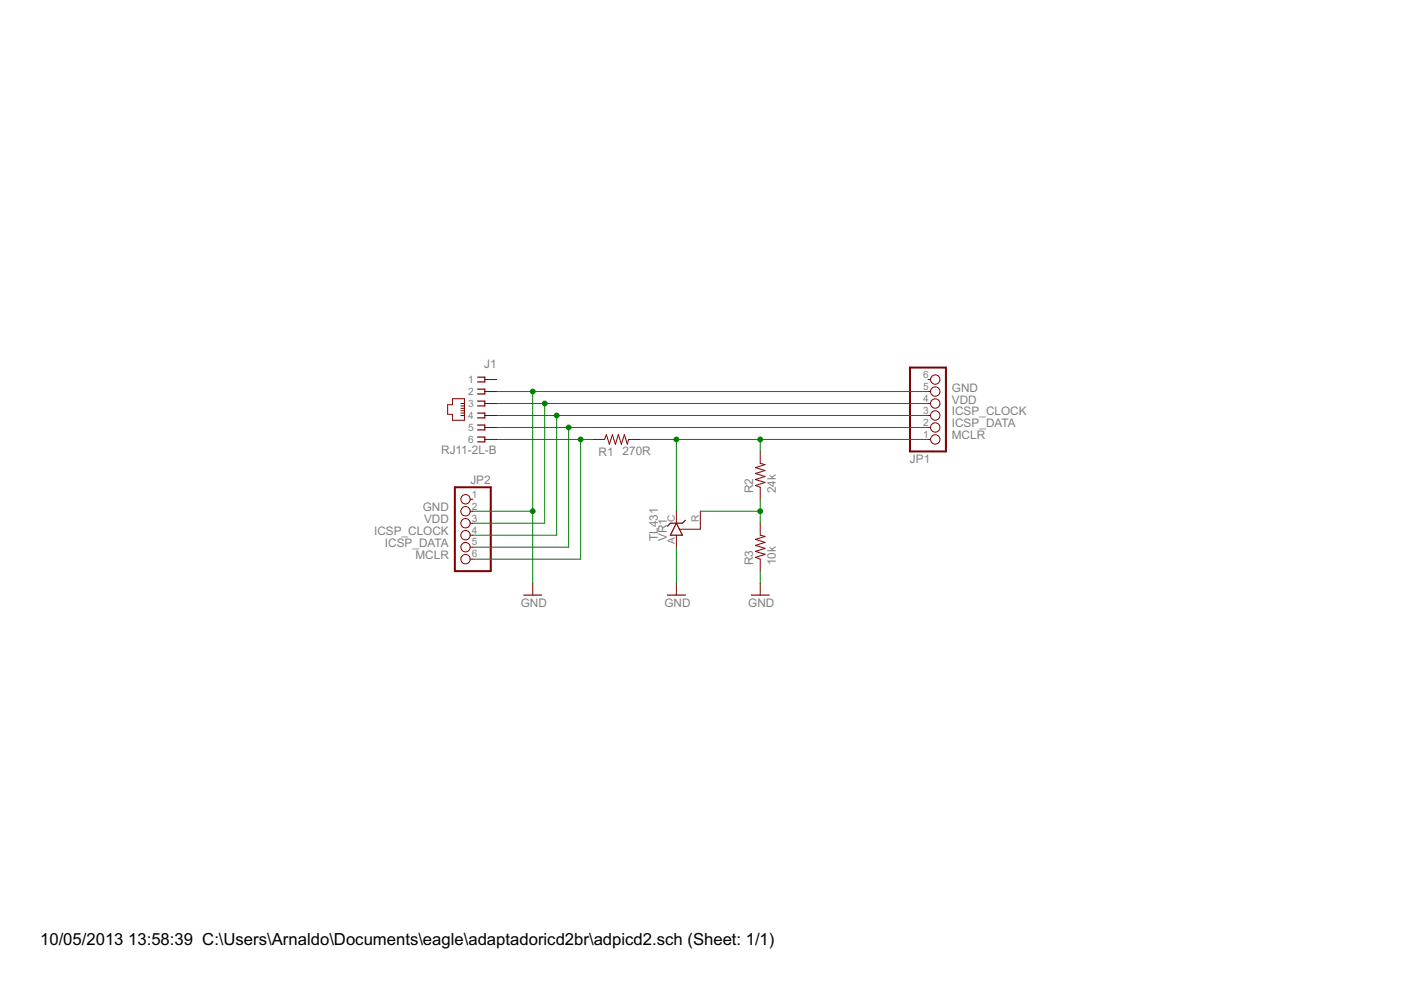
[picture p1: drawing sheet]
<svg xmlns="http://www.w3.org/2000/svg" width="297mm" height="210mm" viewBox="0 0 297 210" stroke-linecap="round" stroke-linejoin="round" font-family="sans-serif">
<path d="M101.3 80h1.5v1h-1.5M101.3 82.5h1.5v1h-1.5M101.3 85h1.5v1.1h-1.5M101.3 87.6h1.5v1h-1.5M101.3 90.1h1.5v1h-1.5M101.3 92.7h1.5v1h-1.5M143.4 110.9l1.3 2.6h-2.6zM145.3 110.3l-.6 .6h-2.6l-.6 .7M111 126.2h3.9M141.5 126.2h3.8M159.3 126.2h3.8" fill="none" stroke="#800000" stroke-width=".25"/>
<g fill="none" stroke="#800000" stroke-width=".21">
<path d="M95.9 84.5h2.6v4.6h-2.6v-1.3h-1v-2h1zM97.7 88.1h.8M97.7 85.6h.8M97.7 86.1h.8M97.7 86.6h.8M97.7 87.1h.8M97.7 87.6h.8M102.8 93.2h2.5M102.8 90.6h2.5M102.8 88.1h2.5M102.8 85.6h2.5M102.8 83h2.5"/>
<path d="M102.8 80.5h2.5M125.6 93.2h2.6l.4-1 .6 2 .6-2 .7 2 .6-2 .6 2 .7-2 .6 2 .3-1h2.5M161.2 95.7v2.6l1 .2-2 .6 2 .7-2 .6 2 .6-2 .7 2 .6-2 .6 1 .4v2.6M196.7 93.2h.6M196.7 90.6h.6M196.7 88.1h.6M196.7 85.6h.6M196.7 83h.6M196.7 80.5h.6M99.7 105.9h.5M99.7 108.4h.5M99.7 110.9h.5"/>
<path d="M99.7 113.5h.5M99.7 116h.5M99.7 118.6h.5M143.4 108.4v2.5M143.4 113.5v2.5M148.5 108.4v3.8h-4.5M161.2 110.9v2.6l1 .2-2 .7 2 .6-2 .6 2 .7-2 .6 2 .6-2 .7 1 .4v2.5M112.9 123.6v2.6M143.4 123.6v2.6M161.2 123.6v2.6"/>
<circle cx="198.3" cy="90.6" r=".99"/>
<circle cx="198.3" cy="88.1" r=".99"/>
<circle cx="198.3" cy="93.2" r=".99"/>
<circle cx="198.3" cy="85.6" r=".99"/>
<circle cx="198.3" cy="83" r=".99"/>
<circle cx="198.3" cy="80.5" r=".99"/>
<circle cx="98.7" cy="108.4" r=".99"/>
<circle cx="98.7" cy="105.9" r=".99"/>
<circle cx="98.7" cy="113.5" r=".99"/>
<circle cx="98.7" cy="116" r=".99"/>
<circle cx="98.7" cy="118.6" r=".99"/>
<circle cx="98.7" cy="110.9" r=".99"/>
</g>
<path d="M192.9 77.9h7.7v17.8h-7.7zM96.4 103.3h7.7v17.8h-7.7z" fill="none" stroke="#800000" stroke-width=".42"/>
<g fill="none" stroke="#008000" stroke-width=".21">
<path d="M105.3 93.2h20.3M105.3 83h91.4M105.3 85.6h91.4M105.3 90.6h91.4M105.3 88.1h91.4M112.9 83v40.6M115.5 85.6v25.3h-15.3M118 88.1v25.4h-17.8M120.6 90.6v25.4h-20.4M123.1 93.2v25.4h-22.9M135.8 93.2h60.9M143.4 93.2v15.2"/>
<path d="M161.2 93.2v2.5M100.2 108.4h12.7M143.4 116v7.6M148.5 108.4h12.7M161.2 105.9v5M161.2 121.1v2.5"/>
</g>
<g fill="#008000" stroke="#008000" stroke-width=".21">
<circle cx="161.2" cy="108.4" r=".51"/>
<circle cx="143.4" cy="93.2" r=".51"/>
<circle cx="161.2" cy="93.2" r=".51"/>
<circle cx="123.1" cy="93.2" r=".51"/>
<circle cx="112.9" cy="83" r=".51"/>
<circle cx="112.9" cy="108.4" r=".51"/>
<circle cx="115.5" cy="85.6" r=".51"/>
<circle cx="120.6" cy="90.6" r=".51"/>
<circle cx="118" cy="88.1" r=".51"/>
</g>
<g font-size="4">
<text x="8.5" y="200.4">10/05/2013</text>
<text x="27.2" y="200.4">13:58:39 C:\Users\Arnaldo\Documents\eagle\adaptadoricd2br\adpicd2.sch (Sheet: 1/1)</text>
</g>
<g font-size="2.8" fill="#808080">
<text x="102.7" y="77.9">J1</text>
<text x="201.8" y="83">GND</text>
<text x="201.8" y="85.6">VDD</text>
<text x="201.8" y="88.1">ICSP_CLOCK</text>
<text x="201.8" y="93.2">MCLR</text>
<text x="201.8" y="90.6">ICSP_DATA</text>
<text x="93.6" y="96.2">RJ11-2L-B</text>
<text x="126.9" y="96.7">R1</text>
<text x="132" y="96.5">270R</text>
<text x="192.9" y="98.1">JP1</text>
<text x="99.7" y="102.7">JP2</text>
<text x="159.7" y="104.6" transform="rotate(-90 159.7 104.6)">R2</text>
<text x="164.5" y="104.6" transform="rotate(-90 164.5 104.6)">24k</text>
<text x="79.3" y="113.5">ICSP_CLOCK</text>
<text x="89.6" y="108.4">GND</text>
<text x="89.9" y="110.9">VDD</text>
<text x="81.6" y="116">ICSP_DATA</text>
<text x="88.1" y="118.6">MCLR</text>
<text x="139.5" y="114.7" transform="rotate(-90 139.5 114.7)">TL431</text>
<text x="141.4" y="114.7" transform="rotate(-90 141.4 114.7)">VR1</text>
<text x="159.7" y="119.8" transform="rotate(-90 159.7 119.8)">R3</text>
<text x="164.5" y="119.8" transform="rotate(-90 164.5 119.8)">10k</text>
<text x="110.4" y="128.7">GND</text>
<text x="140.9" y="128.7">GND</text>
<text x="158.6" y="128.7">GND</text>
</g>
<g font-size="2.4" fill="#808080">
<text x="99.3" y="81.2">1</text>
<text x="99.3" y="83.8">2</text>
<text x="195.8" y="82.7">5</text>
<text x="195.8" y="80.1">6</text>
<text x="99.3" y="86.3">3</text>
<text x="99.3" y="88.9">4</text>
<text x="195.8" y="87.7">3</text>
<text x="195.8" y="85.2">4</text>
<text x="99.3" y="91.4">5</text>
<text x="99.3" y="93.9">6</text>
<text x="195.8" y="92.8">1</text>
<text x="195.8" y="90.3">2</text>
<text x="100" y="105.5">1</text>
<text x="100" y="108">2</text>
<text x="100" y="110.6">3</text>
<text x="100" y="113.1">4</text>
<text x="143.1" y="110.6" transform="rotate(-90 143.1 110.6)">C</text>
<text x="148.1" y="110.6" transform="rotate(-90 148.1 110.6)">R</text>
<text x="100" y="115.7">5</text>
<text x="100" y="118.2">6</text>
<text x="143.1" y="115.2" transform="rotate(-90 143.1 115.2)">A</text>
</g>
</svg>
